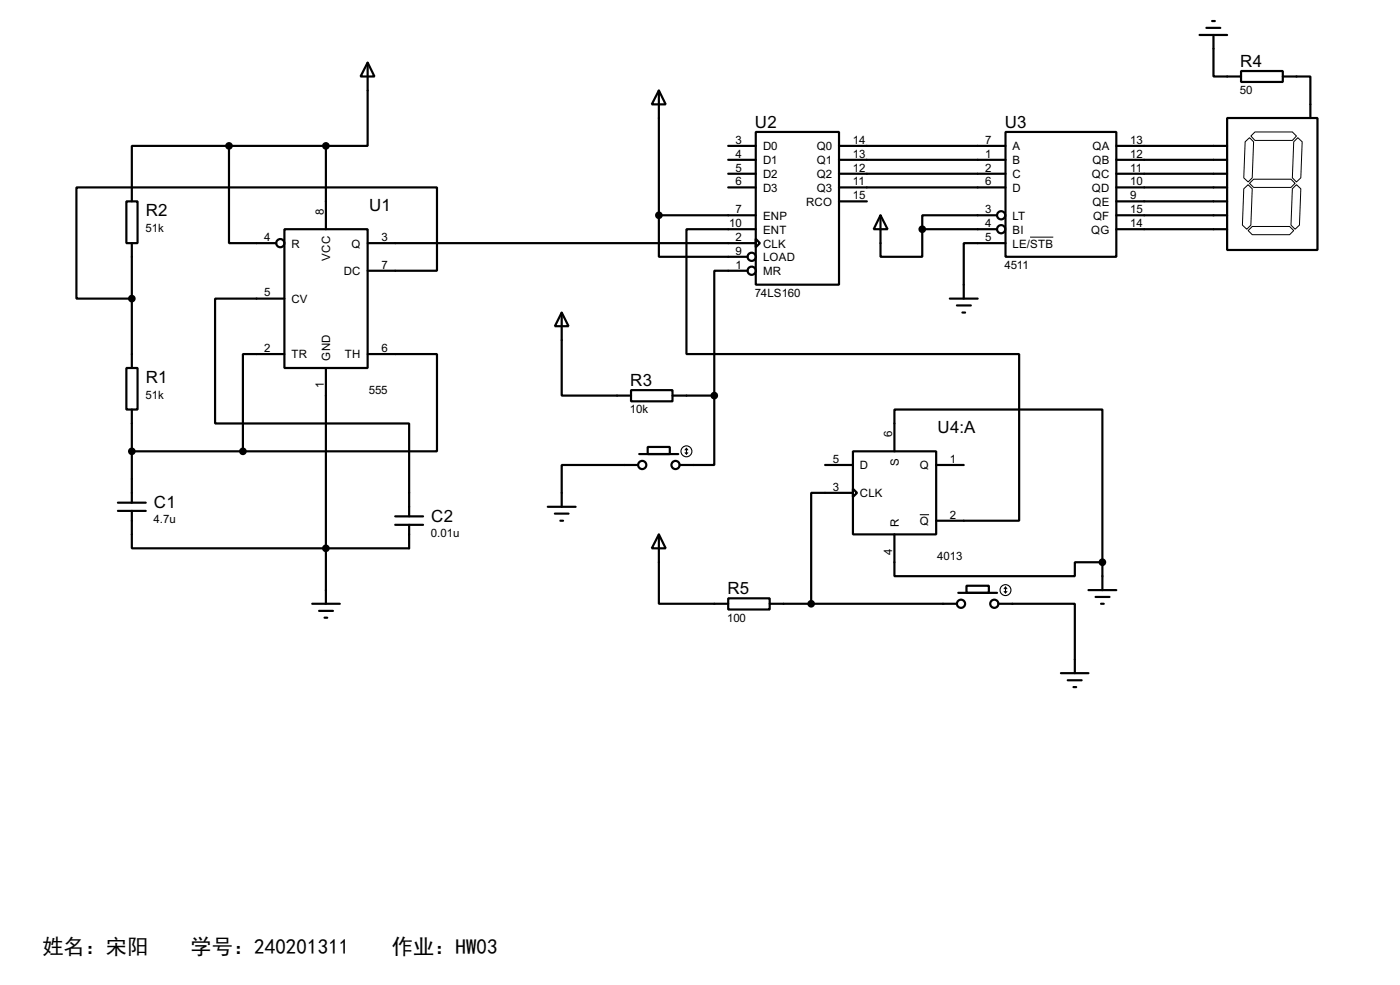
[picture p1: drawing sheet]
<svg xmlns="http://www.w3.org/2000/svg" width="256mm" height="180mm" viewBox="0 0 256 180" stroke-linecap="round" stroke-linejoin="round" font-family="sans-serif">
<g fill="none" stroke="#000" stroke-width=".4">
<path d="M67.4 11.5l1.2 2.5h-2.5zM67.4 11.5v15.2h-7.7M120.7 16.6l1.3 2.5h-2.6zM120.7 16.6v22.8M219.8 6.4h5M221 5.1h2.6M222.1 3.9h.5M222.3 6.4v7.6h5.1M227.4 13h7.6v2h-7.6zM235 14h5.1v7.6M23.2 36.9h2v7.6h-2zM42 26.7v17.8h8.6"/>
<path d="M42 26.7h-17.8v10.2M42 26.7h17.7M59.7 26.7v15.3M120.7 39.4v7.6h16.3M120.7 39.4h17.8M133.4 26.7h5.1M133.4 29.3h5.1M133.4 31.8h5.1M133.4 34.3h5.1M138.5 24.2h15.2v27.9h-15.2zM153.7 26.7h30.5M153.7 29.3h30.5"/>
<path d="M153.7 31.8h30.5M153.7 34.3h30.5M153.7 36.9h5.1M161.3 39.4l1.3 2.6h-2.5zM161.3 39.4v7.6h7.7v-5M182.7 39.4h-13.7v2.6M184.2 24.2h20.3v22.8h-20.3zM204.5 26.7h20.3M204.5 39.4h20.3M204.5 29.3h20.3M204.5 31.8h20.3M204.5 34.3h20.3"/>
<path d="M204.5 36.9h20.3M224.8 21.6h16.6v24.2h-16.6zM24.2 44.5v22.9M52.1 42h15.3v25.4h-15.3zM52.1 54.7h-12.7v22.8h35.6v17M67.4 49.6h12.7v-15.3h-66.1v20.4h10.2M67.4 44.5h71.1M102.9 57.2l1.3 2.5h-2.5zM102.9 57.2v15.2h12.7M137 49.6h-6.1v22.8M138.5 43.7l.7 .8-.7 .8zM138.5 42h-12.7v22.8h60.9v30.5h-15.2"/>
<path d="M169 42h13.7M174 54.7h5.1M175.3 55.9h2.6M176.3 57.2h.5M184.2 44.5h-7.6v10.2M204.5 42h20.3M23.2 67.4h2v7.6h-2zM24.2 75v17M52.1 64.8h-7.6v17.8M59.7 67.4v43.1M67.4 64.8h12.7v17.8h-35.6M115.6 71.4h7.6v2.1h-7.6z"/>
<path d="M123.2 72.4h7.7M130.9 72.4v12.7h-6.4M21.6 92h5.1M21.6 93.5h5.1M24.2 93.5v6.9h50.8v-4.3M24.2 82.6h20.3M72.4 96.1h5.1M72.4 94.5h5.1M100.4 92.8h5.1M101.7 94h2.5M102.7 95.3h.5M116.9 85.1h-14v7.7"/>
<path d="M117.1 83.1h7.2M118.7 81.8h4v1.3h-4zM120.7 97.8l1.3 2.6h-2.6zM120.7 97.8v12.7h12.7M151.2 85.1h5.1M156.3 82.6h15.2v15.2h-15.2zM156.3 89.5l.7 .7-.7 .8zM156.3 90.2h-7.7v20.3M163.9 97.8v7.7h33v-2.6h5.1M163.9 82.6v-7.6h38.1v27.9M171.5 85.1h5.1M57.2 110.5h5.1"/>
<path d="M58.5 111.8h2.5M59.5 113.1h.5M133.4 109.5h7.6v2.1h-7.6zM141 110.5h34.3M175.6 108.5h7.1M177.1 107.2h4.1v1.3h-4.1zM182.9 110.5h14v12.7M199.4 108h5.1M200.7 109.3h2.6M201.7 110.5h.5M202 102.9v5.1M194.4 123.2h5"/>
<path d="M195.6 124.5h2.6M196.7 125.8h.5"/>
<circle cx="183.4" cy="39.4" r=".75"/>
<circle cx="51.3" cy="44.5" r=".75"/>
<circle cx="137.7" cy="47" r=".75"/>
<circle cx="137.7" cy="49.6" r=".75"/>
<circle cx="183.4" cy="42" r=".75"/>
<circle cx="117.6" cy="85.1" r=".75"/>
<circle cx="123.7" cy="85.1" r=".75"/>
<circle cx="176" cy="110.5" r=".75"/>
<circle cx="182.1" cy="110.5" r=".75"/>
</g>
<g fill="#000" stroke="#000" stroke-width=".4">
<circle cx="41.9" cy="26.7" r=".5"/>
<circle cx="59.7" cy="26.7" r=".5"/>
<circle cx="120.7" cy="39.4" r=".5"/>
<circle cx="24.1" cy="54.7" r=".5"/>
<circle cx="168.9" cy="42" r=".5"/>
<circle cx="130.8" cy="72.4" r=".5"/>
<circle cx="24.1" cy="82.6" r=".5"/>
<circle cx="44.5" cy="82.6" r=".5"/>
<circle cx="59.7" cy="100.4" r=".5"/>
<circle cx="148.6" cy="110.5" r=".5"/>
<circle cx="201.9" cy="102.9" r=".5"/>
</g>
<g fill="none" stroke="#000" stroke-width=".2">
<path d="M125.5 82.9l.3 .2M125.8 82.1v1M125.8 82.1l-.3 .3M125.8 82.1l.2 .3M126 82.9l-.2 .2M184 108.3l.2 .2M184.2 107.5v1M184.2 107.5l-.2 .3M184.2 107.5l.3 .3M184.5 108.3l-.3 .2"/>
<circle cx="125.7" cy="82.6" r="1"/>
<circle cx="184.2" cy="108" r="1"/>
</g>
<path d="M227.9 34.6l.8-.8 .7 .8-.2 6.6-.8 .8-.8-.8zM228.1 26l.8-.8 .8 .8-.3 6.6-.7 .7-.8-.7zM228.9 33.6l.8-.8h6.8l.8 .8-.8 .7h-6.8zM229.2 24.9l.7-.7h6.9l.7 .7-.7 .8h-6.9zM236.8 34.6l.7-.8 .8 .8-.2 6.6-.8 .8-.8-.8zM237 26l.8-.8 .8 .8-.3 6.6-.8 .7-.7-.7zM188.7 43.4h4.3M229.4 41.5h6.9l.7 .7-.7 .8h-6.9l-.7-.8zM168.5 94.2h1.7" fill="none" stroke="#000" stroke-width=".18"/>
<g font-size="3.9">
<text x="7.8" y="174.6">姓名：宋阳</text>
<text x="34.9" y="174.6">学号：240201311</text>
<text x="71.8" y="174.6">作业：HW03</text>
</g>
<g font-size="3.5">
<text x="227.2" y="12.2">R4</text>
<text x="138.3" y="23.3">U2</text>
<text x="184.1" y="23.3">U3</text>
<text x="26.7" y="39.5">R2</text>
<text x="67.6" y="38.6">U1</text>
<text x="26.7" y="70.1">R1</text>
<text x="115.5" y="70.6">R3</text>
<text x="171.8" y="79.3">U4:A</text>
<text x="28.2" y="92.9">C1</text>
<text x="79" y="95.5">C2</text>
<text x="133.3" y="108.7">R5</text>
</g>
<g font-size="2.4">
<text x="227.2" y="17.2">50</text>
<text x="134.8" y="26.3">3</text>
<text x="134.8" y="28.9">4</text>
<text x="139.8" y="27.5">D0</text>
<text x="149.6" y="27.5">Q0</text>
<text x="156.3" y="26.3">14</text>
<text x="156.3" y="28.9">13</text>
<text x="180.5" y="26.3">7</text>
<text x="180.5" y="28.9">1</text>
<text x="185.5" y="27.5">A</text>
<text x="200.1" y="27.5">QA</text>
<text x="207.1" y="26.3">13</text>
<text x="207.1" y="28.9">12</text>
<text x="134.8" y="31.4">5</text>
<text x="134.8" y="33.9">6</text>
<text x="139.8" y="30">D1</text>
<text x="139.8" y="32.6">D2</text>
<text x="139.8" y="35.1">D3</text>
<text x="149.6" y="30">Q1</text>
<text x="149.6" y="32.6">Q2</text>
<text x="149.6" y="35.1">Q3</text>
<text x="156.3" y="31.4">12</text>
<text x="156.3" y="33.9">11</text>
<text x="180.5" y="31.4">2</text>
<text x="180.5" y="33.9">6</text>
<text x="185.5" y="30">B</text>
<text x="185.5" y="32.6">C</text>
<text x="185.5" y="35.1">D</text>
<text x="200" y="32.6">QC</text>
<text x="200" y="35.1">QD</text>
<text x="200.1" y="30">QB</text>
<text x="207.1" y="31.4">11</text>
<text x="207.1" y="33.9">10</text>
<text x="59.3" y="39.4" transform="rotate(-90 59.3 39.4)">8</text>
<text x="133.6" y="41.6">10</text>
<text x="134.8" y="39">7</text>
<text x="139.8" y="40.2">ENP</text>
<text x="147.7" y="37.7">RCO</text>
<text x="156.3" y="36.5">15</text>
<text x="180.5" y="39">3</text>
<text x="180.5" y="41.6">4</text>
<text x="185.5" y="40.2">LT</text>
<text x="200.1" y="37.7">QE</text>
<text x="200.2" y="40.2">QF</text>
<text x="207.1" y="36.5">9</text>
<text x="207.1" y="39">15</text>
<text x="207.1" y="41.6">14</text>
<text x="26.7" y="42.5">51k</text>
<text x="48.4" y="44.1">4</text>
<text x="53.4" y="45.3">R</text>
<text x="60.5" y="47.7" transform="rotate(-90 60.5 47.7)">VCC</text>
<text x="64.4" y="45.3">Q</text>
<text x="69.9" y="44.1">3</text>
<text x="134.8" y="44.1">2</text>
<text x="134.8" y="46.6">9</text>
<text x="139.8" y="42.7">ENT</text>
<text x="139.8" y="45.3">CLK</text>
<text x="139.8" y="47.8">LOAD</text>
<text x="180.5" y="44.1">5</text>
<text x="185.5" y="42.7">BI</text>
<text x="185.5" y="45.3">LE/STB</text>
<text x="199.9" y="42.7">QG</text>
<text x="63" y="50.4">DC</text>
<text x="69.9" y="49.2">7</text>
<text x="134.8" y="49.2">1</text>
<text x="139.8" y="50.4">MR</text>
<text x="184" y="49.2">4511</text>
<text x="48.4" y="54.3">5</text>
<text x="53.4" y="55.4">CV</text>
<text x="138.3" y="54.3">74LS160</text>
<text x="48.4" y="64.4">2</text>
<text x="53.4" y="65.6">TR</text>
<text x="63.2" y="65.6">TH</text>
<text x="69.9" y="64.4">6</text>
<text x="59.3" y="71.1" transform="rotate(-90 59.3 71.1)">1</text>
<text x="60.5" y="66" transform="rotate(-90 60.5 66)">GND</text>
<text x="26.7" y="73">51k</text>
<text x="67.6" y="72.1">555</text>
<text x="115.4" y="75.7">10k</text>
<text x="163.5" y="80.1" transform="rotate(-90 163.5 80.1)">6</text>
<text x="152.6" y="84.7">5</text>
<text x="152.6" y="89.8">3</text>
<text x="157.5" y="85.9">D</text>
<text x="164.7" y="85.3" transform="rotate(-90 164.7 85.3)">S</text>
<text x="168.5" y="85.9">Q</text>
<text x="174" y="84.7">1</text>
<text x="28.2" y="95.8">4.7u</text>
<text x="157.5" y="91">CLK</text>
<text x="174" y="94.9">2</text>
<text x="79" y="98.4">0.01u</text>
<text x="163.5" y="101.5" transform="rotate(-90 163.5 101.5)">4</text>
<text x="164.7" y="96.5" transform="rotate(-90 164.7 96.5)">R</text>
<text x="168.5" y="96.1">Q</text>
<text x="171.7" y="102.6">4013</text>
<text x="133.2" y="113.8">100</text>
</g>
</svg>
